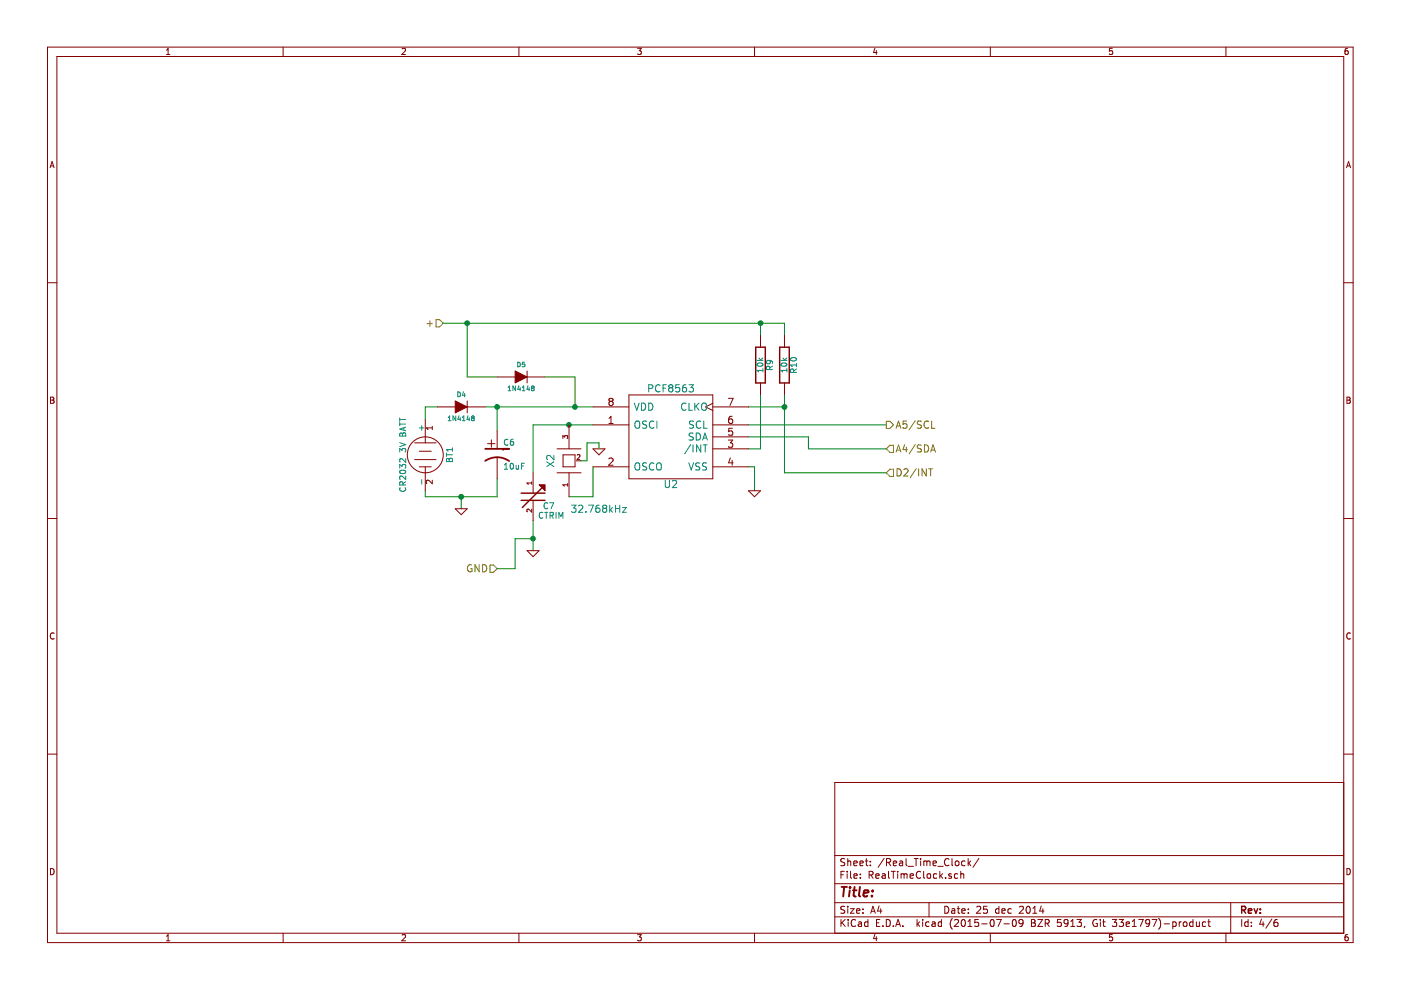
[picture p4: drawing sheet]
EESchema Schematic File Version 2
LIBS:WindLoggerv3_PCB-rescue
LIBS:power
LIBS:device
LIBS:transistors
LIBS:conn
LIBS:linear
LIBS:regul
LIBS:74xx
LIBS:cmos4000
LIBS:adc-dac
LIBS:memory
LIBS:xilinx
LIBS:microcontrollers
LIBS:dsp
LIBS:microchip
LIBS:analog_switches
LIBS:motorola
LIBS:texas
LIBS:intel
LIBS:audio
LIBS:interface
LIBS:digital-audio
LIBS:display
LIBS:cypress
LIBS:siliconi
LIBS:opto
LIBS:atmel
LIBS:contrib
LIBS:valves
LIBS:1wire
LIBS:arduino_shieldsNCL
LIBS:atmel-1
LIBS:atmel-2005
LIBS:philips
LIBS:nxp
LIBS:matts_components
LIBS:linear2
LIBS:WindLoggerv3_PCB-cache
EELAYER 25 0
EELAYER END
$Descr A4 11693 8268
encoding utf-8
Sheet 4 6
Title ""
Date "25 dec 2014"
Rev ""
Comp ""
Comment1 ""
Comment2 ""
Comment3 ""
Comment4 ""
$EndDescr
Wire Wire Line
	4450 4600 4450 4350
Wire Wire Line
	4950 3400 4050 3400
Wire Wire Line
	6550 2700 6550 2800
Wire Wire Line
	6550 3950 7400 3950
Wire Wire Line
	6250 3550 7400 3550
Connection ~ 6550 3400
Wire Wire Line
	6550 3400 6250 3400
Wire Wire Line
	3900 3150 4150 3150
Wire Wire Line
	3900 2700 3900 3150
Wire Wire Line
	4150 4000 4150 4150
Wire Wire Line
	4150 4150 3550 4150
Wire Wire Line
	3550 4150 3550 4100
Wire Wire Line
	4950 3900 4950 4150
Connection ~ 4800 3400
Wire Wire Line
	4800 3400 4800 3150
Wire Wire Line
	4800 3150 4550 3150
Wire Wire Line
	3650 3400 3550 3400
Wire Wire Line
	3550 3400 3550 3500
Wire Wire Line
	4150 3600 4150 3400
Connection ~ 4150 3400
Wire Wire Line
	3850 4250 3850 4150
Connection ~ 3850 4150
Wire Wire Line
	6250 3900 6300 3900
Wire Wire Line
	6300 3900 6300 4100
Wire Wire Line
	6250 3750 6350 3750
Wire Wire Line
	6350 3750 6350 3300
Wire Wire Line
	6250 3650 6750 3650
Wire Wire Line
	6750 3650 6750 3750
Wire Wire Line
	6750 3750 7400 3750
Wire Wire Line
	6350 2800 6350 2700
Wire Wire Line
	4950 4150 4750 4150
Wire Wire Line
	4450 3950 4450 3550
Wire Wire Line
	4450 3550 4950 3550
Connection ~ 4750 3550
$Comp
L CTRIM C7
U 1 1
P 4450 4150
F 0 "C7" H 4580 4070 50  0000 C CNN
F 1 "CTRIM" H 4600 3990 50  0000 C CNN
F 2 "" H 4450 4150 60  0001 C CNN
F 3 "" H 4450 4150 60  0001 C CNN
	1    4450 4150
	1    0    0    -1  
$EndComp
$Comp
L GND #PWR034
U 1 1
P 6300 4100
F 0 "#PWR034" H 6300 4100 30  0001 C CNN
F 1 "GND" H 6300 4030 30  0001 C CNN
F 2 "" H 6300 4100 60  0001 C CNN
F 3 "" H 6300 4100 60  0001 C CNN
	1    6300 4100
	1    0    0    -1  
$EndComp
$Comp
L GND #PWR035
U 1 1
P 3850 4250
F 0 "#PWR035" H 3850 4250 30  0001 C CNN
F 1 "GND" H 3850 4180 30  0001 C CNN
F 2 "" H 3850 4250 60  0001 C CNN
F 3 "" H 3850 4250 60  0001 C CNN
	1    3850 4250
	1    0    0    -1  
$EndComp
$Comp
L BATTERY BT1
U 1 1
P 3550 3800
F 0 "BT1" H 3550 4000 50  0000 C CNN
F 1 "CR2032 3V BATT" H 3550 3610 50  0000 C CNN
F 2 "" H 3550 3800 60  0001 C CNN
F 3 "" H 3550 3800 60  0001 C CNN
	1    3550 3800
	0    1    1    0   
$EndComp
$Comp
L DIODE D5
U 1 1
P 4350 3150
F 0 "D5" H 4350 3250 40  0000 C CNN
F 1 "1N4148" H 4350 3050 40  0000 C CNN
F 2 "" H 4350 3150 60  0001 C CNN
F 3 "" H 4350 3150 60  0001 C CNN
	1    4350 3150
	1    0    0    -1  
$EndComp
$Comp
L DIODE D4
U 1 1
P 3850 3400
F 0 "D4" H 3850 3500 40  0000 C CNN
F 1 "1N4148" H 3850 3300 40  0000 C CNN
F 2 "" H 3850 3400 60  0001 C CNN
F 3 "" H 3850 3400 60  0001 C CNN
	1    3850 3400
	1    0    0    -1  
$EndComp
$Comp
L CP1 C6
U 1 1
P 4150 3800
F 0 "C6" H 4200 3900 50  0000 L CNN
F 1 "10uF" H 4200 3700 50  0000 L CNN
F 2 "" H 4150 3800 60  0001 C CNN
F 3 "" H 4150 3800 60  0001 C CNN
	1    4150 3800
	1    0    0    -1  
$EndComp
$Comp
L R R9
U 1 1
P 6350 3050
F 0 "R9" V 6430 3050 50  0000 C CNN
F 1 "10k" V 6350 3050 50  0000 C CNN
F 2 "" H 6350 3050 60  0001 C CNN
F 3 "" H 6350 3050 60  0001 C CNN
	1    6350 3050
	1    0    0    -1  
$EndComp
$Comp
L R R10
U 1 1
P 6550 3050
F 0 "R10" V 6630 3050 50  0000 C CNN
F 1 "10k" V 6550 3050 50  0000 C CNN
F 2 "" H 6550 3050 60  0001 C CNN
F 3 "" H 6550 3050 60  0001 C CNN
	1    6550 3050
	1    0    0    -1  
$EndComp
$Comp
L PCF8563 U2
U 1 1
P 5600 3650
F 0 "U2" H 5600 3251 60  0000 C CNN
F 1 "PCF8563" H 5600 4050 60  0000 C CNN
F 2 "" H 5600 3650 60  0001 C CNN
F 3 "" H 5600 3650 60  0001 C CNN
	1    5600 3650
	1    0    0    -1  
$EndComp
Wire Wire Line
	6550 3300 6550 3950
Text HLabel 7400 3550 2    60   Output ~ 0
A5/SCL
Text HLabel 7400 3750 2    60   Input ~ 0
A4/SDA
Text HLabel 7400 3950 2    60   Input ~ 0
D2/INT
Text HLabel 3700 2700 0    60   Input ~ 0
+
Text HLabel 4150 4750 0    60   Input ~ 0
GND
$Comp
L GND #PWR036
U 1 1
P 4450 4600
F 0 "#PWR036" H 4450 4600 30  0001 C CNN
F 1 "GND" H 4450 4530 30  0001 C CNN
F 2 "" H 4450 4600 60  0001 C CNN
F 3 "" H 4450 4600 60  0001 C CNN
	1    4450 4600
	1    0    0    -1  
$EndComp
Wire Wire Line
	4150 4750 4300 4750
Wire Wire Line
	4300 4750 4300 4500
Wire Wire Line
	4300 4500 4450 4500
Connection ~ 4450 4500
Wire Wire Line
	3700 2700 6550 2700
Connection ~ 6350 2700
Connection ~ 3900 2700
$Comp
L QUARTZCMS4_watchXTAL X2
U 1 1
P 4750 3850
F 0 "X2" H 4750 4000 60  0000 C CNN
F 1 "32.768kHz" V 4350 3600 60  0000 C CNN
F 2 "" H 4750 3850 60  0000 C CNN
F 3 "" H 4750 3850 60  0000 C CNN
	1    4750 3850
	0    -1   -1   0   
$EndComp
$Comp
L GND #PWR037
U 1 1
P 5000 3750
F 0 "#PWR037" H 5000 3750 30  0001 C CNN
F 1 "GND" H 5000 3680 30  0001 C CNN
F 2 "" H 5000 3750 60  0000 C CNN
F 3 "" H 5000 3750 60  0000 C CNN
	1    5000 3750
	1    0    0    -1  
$EndComp
Wire Wire Line
	4850 3850 4900 3850
Wire Wire Line
	4900 3850 4900 3700
Wire Wire Line
	4900 3700 5000 3700
Wire Wire Line
	5000 3700 5000 3750
$EndSCHEMATC
